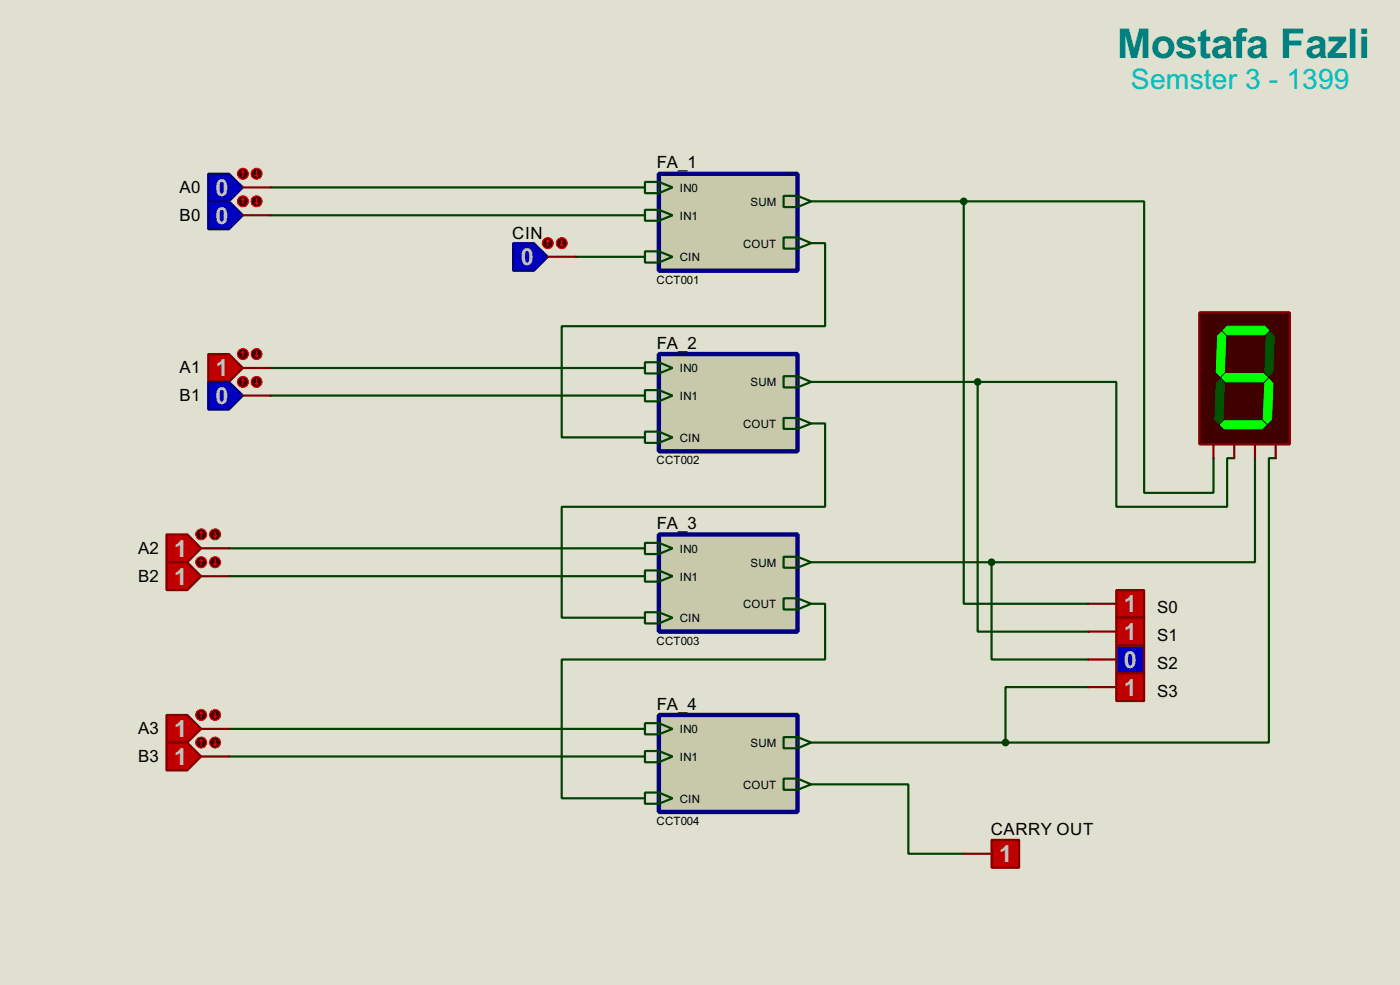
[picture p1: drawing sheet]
<svg xmlns="http://www.w3.org/2000/svg" width="256mm" height="180mm" viewBox="0 0 256 180" stroke-linecap="round" stroke-linejoin="round" font-family="sans-serif">
<path d="M0 0h256.5v180.3h-256.5z" fill="#e0e0d0"/>
<g fill="none" stroke="#004000" stroke-width=".4">
<path d="M49.6 34.3h68.6M49.6 39.4h68.6M148.6 36.9h28M176.6 36.9h33v53.3h12.7v-6.3M176.6 36.9v73.6h22.8M105.5 47h12.7M148.6 44.5h2.6v15.2h-48.3v20.4h15.3M49.6 67.4h68.6M49.6 72.4h68.6M148.6 77.5h2.6v15.3h-48.3v20.3h15.3M148.6 69.9h30.5M179.1 69.9h25.4v22.9h20.3v-8.9h1.3"/>
<path d="M179.1 69.9v45.7h20.3M229.9 83.9v19h-48.2M233.7 83.9h-1.2v52h-48.3M42 100.4h76.2M42 105.5h76.2M148.6 110.5h2.6v10.2h-48.3v25.4h15.3M148.6 102.9h33.1M181.7 102.9v17.8h17.7M42 133.4h76.2M42 138.5h76.2M148.6 135.9h35.6M199.4 125.8h-15.2v10.1"/>
<path d="M148.6 143.6h17.8v12.7h10.2"/>
</g>
<path d="M38.2 31.8h3.8l2.5 2.5-2.5 2.6h-3.8z" fill-rule="evenodd" fill="#0000c0" stroke="#000080" stroke-width=".4"/>
<path d="M44.5 34.3h5.1" fill="none" stroke="#800000" stroke-width=".4"/>
<circle cx="44.5" cy="31.8" r="1" fill="#400000" stroke="#f00" stroke-width=".2"/>
<path d="M44.5 31.3l-.2 .3M44.5 31.3l.3 .3M44.5 31.3v1" fill="none" stroke="#f00" stroke-width=".2"/>
<circle cx="47" cy="31.8" r="1" fill="#400000" stroke="#f00" stroke-width=".2"/>
<path d="M46.8 32.1l.2 .2M47 31.3v1M47.3 32.1l-.3 .2" fill="none" stroke="#f00" stroke-width=".2"/>
<path d="M38.2 36.9h3.8l2.5 2.5-2.5 2.6h-3.8z" fill-rule="evenodd" fill="#0000c0" stroke="#000080" stroke-width=".4"/>
<path d="M44.5 39.4h5.1" fill="none" stroke="#800000" stroke-width=".4"/>
<circle cx="44.5" cy="36.9" r="1" fill="#400000" stroke="#f00" stroke-width=".2"/>
<path d="M44.5 36.4l-.2 .2M44.5 36.4l.3 .2M44.5 36.4v1" fill="none" stroke="#f00" stroke-width=".2"/>
<circle cx="47" cy="36.9" r="1" fill="#400000" stroke="#f00" stroke-width=".2"/>
<path d="M46.8 37.1l.2 .3M47 36.4v1M47.3 37.1l-.3 .3" fill="none" stroke="#f00" stroke-width=".2"/>
<path d="M38.2 64.8h3.8l2.5 2.6-2.5 2.5h-3.8z" fill-rule="evenodd" fill="#c00000" stroke="#800000" stroke-width=".4"/>
<path d="M44.5 67.4h5.1" fill="none" stroke="#800000" stroke-width=".4"/>
<circle cx="44.5" cy="64.8" r="1" fill="#400000" stroke="#f00" stroke-width=".2"/>
<path d="M44.5 64.3l-.2 .3M44.5 64.3l.3 .3M44.5 64.3v1" fill="none" stroke="#f00" stroke-width=".2"/>
<circle cx="47" cy="64.8" r="1" fill="#400000" stroke="#f00" stroke-width=".2"/>
<path d="M46.8 65.1l.2 .2M47 64.3v1M47.3 65.1l-.3 .2" fill="none" stroke="#f00" stroke-width=".2"/>
<path d="M38.2 69.9h3.8l2.5 2.5-2.5 2.6h-3.8z" fill-rule="evenodd" fill="#0000c0" stroke="#000080" stroke-width=".4"/>
<path d="M44.5 72.4h5.1" fill="none" stroke="#800000" stroke-width=".4"/>
<circle cx="44.5" cy="69.9" r="1" fill="#400000" stroke="#f00" stroke-width=".2"/>
<path d="M44.5 69.4l-.2 .3M44.5 69.4l.3 .3M44.5 69.4v1" fill="none" stroke="#f00" stroke-width=".2"/>
<circle cx="47" cy="69.9" r="1" fill="#400000" stroke="#f00" stroke-width=".2"/>
<path d="M46.8 70.2l.2 .2M47 69.4v1M47.3 70.2l-.3 .2" fill="none" stroke="#f00" stroke-width=".2"/>
<path d="M30.5 97.8h3.8l2.6 2.6-2.6 2.5h-3.8z" fill-rule="evenodd" fill="#c00000" stroke="#800000" stroke-width=".4"/>
<path d="M36.9 100.4h5.1" fill="none" stroke="#800000" stroke-width=".4"/>
<circle cx="36.8" cy="97.8" r="1" fill="#400000" stroke="#f00" stroke-width=".2"/>
<path d="M36.9 97.3l-.3 .3M36.9 97.3l.2 .3M36.9 97.3v1.1" fill="none" stroke="#f00" stroke-width=".2"/>
<circle cx="39.4" cy="97.8" r="1" fill="#400000" stroke="#f00" stroke-width=".2"/>
<path d="M39.2 98.1l.2 .3M39.4 97.3v1.1M39.7 98.1l-.3 .3" fill="none" stroke="#f00" stroke-width=".2"/>
<path d="M30.5 102.9h3.8l2.6 2.6-2.6 2.5h-3.8z" fill-rule="evenodd" fill="#c00000" stroke="#800000" stroke-width=".4"/>
<path d="M36.9 105.5h5.1" fill="none" stroke="#800000" stroke-width=".4"/>
<circle cx="36.8" cy="102.9" r="1" fill="#400000" stroke="#f00" stroke-width=".2"/>
<path d="M36.9 102.4l-.3 .3M36.9 102.4l.2 .3M36.9 102.4v1" fill="none" stroke="#f00" stroke-width=".2"/>
<circle cx="39.4" cy="102.9" r="1" fill="#400000" stroke="#f00" stroke-width=".2"/>
<path d="M39.2 103.2l.2 .2M39.4 102.4v1M39.7 103.2l-.3 .2" fill="none" stroke="#f00" stroke-width=".2"/>
<path d="M30.5 130.9h3.8l2.6 2.5-2.6 2.5h-3.8z" fill-rule="evenodd" fill="#c00000" stroke="#800000" stroke-width=".4"/>
<path d="M36.9 133.4h5.1" fill="none" stroke="#800000" stroke-width=".4"/>
<circle cx="36.8" cy="130.9" r="1" fill="#400000" stroke="#f00" stroke-width=".2"/>
<path d="M36.9 130.4l-.3 .2M36.9 130.4l.2 .2M36.9 130.4v1" fill="none" stroke="#f00" stroke-width=".2"/>
<circle cx="39.4" cy="130.9" r="1" fill="#400000" stroke="#f00" stroke-width=".2"/>
<path d="M39.2 131.1l.2 .3M39.4 130.4v1M39.7 131.1l-.3 .3" fill="none" stroke="#f00" stroke-width=".2"/>
<path d="M30.5 135.9h3.8l2.6 2.6-2.6 2.5h-3.8z" fill-rule="evenodd" fill="#c00000" stroke="#800000" stroke-width=".4"/>
<path d="M36.9 138.5h5.1" fill="none" stroke="#800000" stroke-width=".4"/>
<circle cx="36.8" cy="135.9" r="1" fill="#400000" stroke="#f00" stroke-width=".2"/>
<path d="M36.9 135.4l-.3 .3M36.9 135.4l.2 .3M36.9 135.4v1.1" fill="none" stroke="#f00" stroke-width=".2"/>
<circle cx="39.4" cy="135.9" r="1" fill="#400000" stroke="#f00" stroke-width=".2"/>
<path d="M39.2 136.2l.2 .3M39.4 135.4v1.1M39.7 136.2l-.3 .3" fill="none" stroke="#f00" stroke-width=".2"/>
<path d="M120.7 31.8h25.4v17.8h-25.4z" fill="#c8c8aa" stroke="#000080" stroke-width=".8"/>
<path d="M118.2 33.3h2.5l2.5 1-2.5 1.1h-2.5zM118.2 38.4h2.5l2.5 1-2.5 1h-2.5zM120.7 33.3v2.1M120.7 38.4v2M143.6 35.9h2.5l2.5 1-2.5 1h-2.5zM146.1 35.9v2M118.2 46h2.5l2.5 1-2.5 1.1h-2.5zM120.7 46v2.1M143.6 43.5h2.5l2.5 1-2.5 1h-2.5zM146.1 43.5v2" fill="none" stroke="#004000" stroke-width=".4"/>
<path d="M120.7 64.8h25.4v17.8h-25.4z" fill="#c8c8aa" stroke="#000080" stroke-width=".8"/>
<path d="M118.2 66.3h2.5l2.5 1.1-2.5 1h-2.5zM118.2 71.4h2.5l2.5 1-2.5 1.1h-2.5zM118.2 79h2.5l2.5 1.1-2.5 1h-2.5zM120.7 66.3v2.1M120.7 71.4v2.1M120.7 79v2.1M143.6 68.9h2.5l2.5 1-2.5 1h-2.5zM143.6 76.5h2.5l2.5 1-2.5 1h-2.5zM146.1 68.9v2M146.1 76.5v2" fill="none" stroke="#004000" stroke-width=".4"/>
<path d="M120.7 97.8h25.4v17.8h-25.4z" fill="#c8c8aa" stroke="#000080" stroke-width=".8"/>
<path d="M118.2 99.4h2.5l2.5 1-2.5 1h-2.5zM120.7 99.4v2M118.2 104.4h2.5l2.5 1.1-2.5 1h-2.5zM118.2 112.1h2.5l2.5 1-2.5 1h-2.5zM120.7 104.4v2.1M120.7 112.1v2M143.6 101.9h2.5l2.5 1-2.5 1h-2.5zM143.6 109.5h2.5l2.5 1-2.5 1.1h-2.5zM146.1 101.9v2M146.1 109.5v2.1" fill="none" stroke="#004000" stroke-width=".4"/>
<path d="M120.7 130.9h25.4v17.7h-25.4z" fill="#c8c8aa" stroke="#000080" stroke-width=".8"/>
<path d="M118.2 132.4h2.5l2.5 1-2.5 1h-2.5zM118.2 137.5h2.5l2.5 1-2.5 1h-2.5zM120.7 132.4v2M120.7 137.5v2M143.6 134.9h2.5l2.5 1-2.5 1.1h-2.5zM146.1 134.9v2.1M118.2 145.1h2.5l2.5 1-2.5 1h-2.5zM120.7 145.1v2M143.6 142.5h2.5l2.5 1.1-2.5 1h-2.5zM146.1 142.5v2.1" fill="none" stroke="#004000" stroke-width=".4"/>
<path d="M94 44.5h3.8l2.6 2.5-2.6 2.6h-3.8z" fill-rule="evenodd" fill="#0000c0" stroke="#000080" stroke-width=".4"/>
<path d="M100.4 47h5.1" fill="none" stroke="#800000" stroke-width=".4"/>
<circle cx="100.3" cy="44.5" r="1" fill="#400000" stroke="#f00" stroke-width=".2"/>
<path d="M100.4 44l-.3 .3M100.4 44l.2 .3M100.4 44v1" fill="none" stroke="#f00" stroke-width=".2"/>
<circle cx="102.9" cy="44.5" r="1" fill="#400000" stroke="#f00" stroke-width=".2"/>
<path d="M102.7 44.8l.2 .2M102.9 44v1M103.2 44.8l-.3 .2" fill="none" stroke="#f00" stroke-width=".2"/>
<path d="M219.8 57.2h16.5v24.1h-16.5z" fill="#400000" stroke="#800000" stroke-width=".4"/>
<g fill="#0f0" stroke="#0f0" stroke-width=".18">
<path d="M224.8 59.7h6.9l.8 .8-.8 .8h-6.9l-.7-.8z" fill-rule="evenodd"/>
<path d="M223.8 69.1l.8-.7h6.8l.8 .7-.8 .8h-6.8z" fill-rule="evenodd"/>
<path d="M223.1 61.5l.7-.7 .8 .7-.3 6.6-.7 .8-.8-.8z" fill-rule="evenodd"/>
<path d="M232.5 69.4l.7 .8-.2 6.6-.8 .7-.8-.7 .3-6.6z" fill-rule="evenodd"/>
<path d="M223.6 77.8l.7-.8h6.9l.8 .8-.8 .7h-6.9z" fill-rule="evenodd"/>
</g>
<g fill="#005300" stroke="#005300" stroke-width=".18">
<path d="M232 61.5l.7-.7 .8 .7-.3 6.6-.7 .8-.8-.8z" fill-rule="evenodd"/>
<path d="M223.6 69.4l.7 .8-.2 6.6-.8 .7-.7-.7 .2-6.6z" fill-rule="evenodd"/>
</g>
<path d="M222.3 81.3v2.6M226.1 81.3v2.6M229.9 81.3v2.6M233.7 81.3v2.6" fill="none" stroke="#800000" stroke-width=".4"/>
<path d="M204.5 108h5.1v5.1h-5.1z" fill-rule="evenodd" fill="#c00000" stroke="#800000" stroke-width=".4"/>
<path d="M199.4 110.5h5.1" fill="none" stroke="#800000" stroke-width=".4"/>
<path d="M204.5 113.1h5.1v5.1h-5.1z" fill-rule="evenodd" fill="#c00000" stroke="#800000" stroke-width=".4"/>
<path d="M199.4 115.6h5.1" fill="none" stroke="#800000" stroke-width=".4"/>
<path d="M204.5 118.2h5.1v5h-5.1z" fill-rule="evenodd" fill="#0000c0" stroke="#800000" stroke-width=".4"/>
<path d="M199.4 120.7h5.1" fill="none" stroke="#800000" stroke-width=".4"/>
<path d="M204.5 123.2h5.1v5.1h-5.1z" fill-rule="evenodd" fill="#c00000" stroke="#800000" stroke-width=".4"/>
<path d="M199.4 125.8h5.1" fill="none" stroke="#800000" stroke-width=".4"/>
<g fill="#004000" stroke="#004000" stroke-width=".4">
<circle cx="176.5" cy="36.9" r=".5"/>
<circle cx="179.1" cy="69.9" r=".5"/>
<circle cx="181.6" cy="102.9" r=".5"/>
<circle cx="184.2" cy="135.9" r=".5"/>
</g>
<path d="M181.7 153.7h5v5.1h-5z" fill-rule="evenodd" fill="#c00000" stroke="#800000" stroke-width=".4"/>
<path d="M176.6 156.3h5.1" fill="none" stroke="#800000" stroke-width=".4"/>
<text font-size="8.4" fill="#008080" x="204.6" y="10.7">Mostafa Fazli</text>
<text font-size="5.8" fill="#00c0c0" x="207.1" y="16.2">Semster 3 - 1399</text>
<g font-size="4.8" fill="#c0c0c0">
<text x="39.5" y="35.9">0</text>
<text x="39.5" y="40.9">0</text>
<text x="95.4" y="48.6">0</text>
<text x="39.5" y="68.9">1</text>
<text x="39.5" y="74">0</text>
<text x="31.9" y="101.9">1</text>
<text x="31.9" y="107">1</text>
<text x="205.9" y="112.1">1</text>
<text x="205.9" y="117.2">1</text>
<text x="205.9" y="122.3">0</text>
<text x="205.9" y="127.3">1</text>
<text x="31.9" y="135">1</text>
<text x="31.9" y="140">1</text>
<text x="183.1" y="157.8">1</text>
</g>
<g font-size="3.5">
<text x="32.9" y="35.3">A0</text>
<text x="120.3" y="30.7">FA_1</text>
<text x="32.9" y="40.4">B0</text>
<text x="93.9" y="43.7">CIN</text>
<text x="120.3" y="63.8">FA_2</text>
<text x="32.9" y="68.4">A1</text>
<text x="32.9" y="73.4">B1</text>
<text x="25.3" y="101.4">A2</text>
<text x="120.3" y="96.8">FA_3</text>
<text x="25.3" y="106.5">B2</text>
<text x="212" y="112.3">S0</text>
<text x="212" y="117.4">S1</text>
<text x="212" y="122.4">S2</text>
<text x="120.3" y="129.9">FA_4</text>
<text x="212" y="127.5">S3</text>
<text x="25.3" y="134.4">A3</text>
<text x="25.3" y="139.5">B3</text>
<text x="181.5" y="152.9">CARRY OUT</text>
</g>
<g font-size="2.4">
<text x="124.5" y="35.1">IN0</text>
<text x="124.5" y="40.2">IN1</text>
<text x="137.5" y="37.7">SUM</text>
<text x="124.5" y="47.8">CIN</text>
<text x="136.1" y="45.3">COUT</text>
<text x="120.3" y="52">CCT001</text>
<text x="124.5" y="68.1">IN0</text>
<text x="137.5" y="70.7">SUM</text>
<text x="124.5" y="73.2">IN1</text>
<text x="124.5" y="80.8">CIN</text>
<text x="136.1" y="78.3">COUT</text>
<text x="120.3" y="85">CCT002</text>
<text x="124.5" y="101.2">IN0</text>
<text x="124.5" y="106.3">IN1</text>
<text x="137.5" y="103.7">SUM</text>
<text x="124.5" y="113.9">CIN</text>
<text x="136.1" y="111.3">COUT</text>
<text x="120.3" y="118">CCT003</text>
<text x="124.5" y="134.2">IN0</text>
<text x="137.5" y="136.7">SUM</text>
<text x="124.5" y="139.3">IN1</text>
<text x="124.5" y="146.9">CIN</text>
<text x="136.1" y="144.4">COUT</text>
<text x="120.3" y="151.1">CCT004</text>
</g>
</svg>
